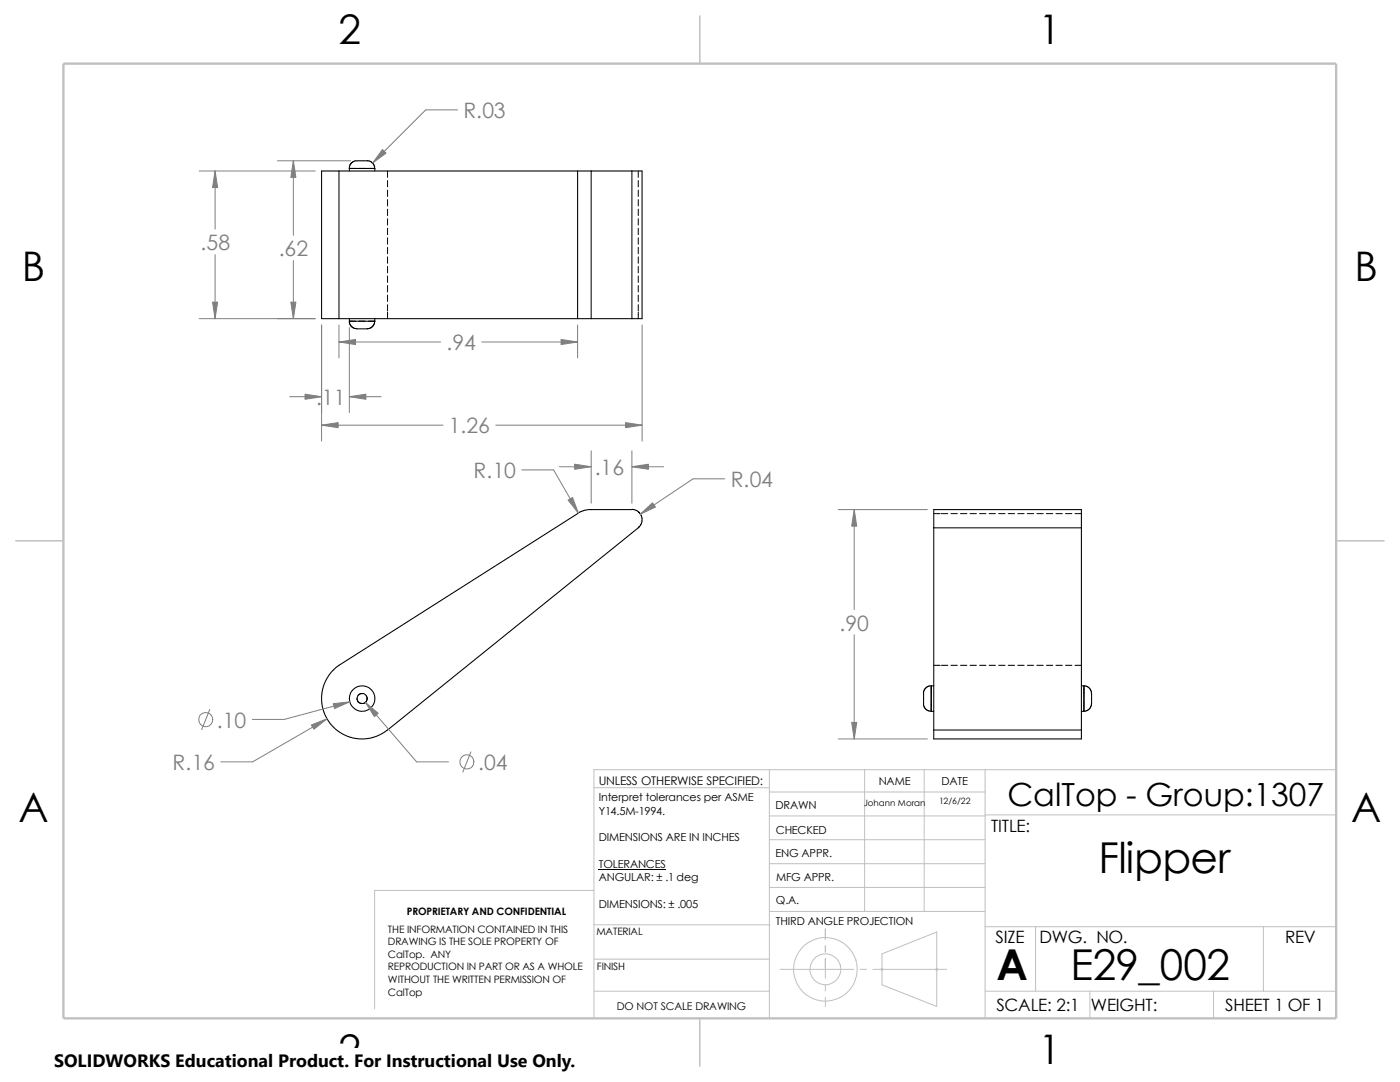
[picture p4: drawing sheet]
<svg xmlns="http://www.w3.org/2000/svg" width="279mm" height="216mm" viewBox="0 0 279 216" stroke-linecap="round" stroke-linejoin="round" font-family="sans-serif">
<g fill="none" stroke="#c0c0c0" stroke-width=".2">
<path d="M118.5 157.2h35M153.5 153.6v49.6M153.5 158h43.1M172.6 153.6v28.3M184.4 153.6v28.3M196.6 153.6v49.6M266.7 153.6h-148.2v49.6M118.5 177.7h-43.7v23.6M153.5 167.6h43.1M153.5 162.8h43.1M153.5 172.3h43.1M153.5 177.1h43.1"/>
<path d="M196.6 162.6h70.1M118.5 197.8h35M118.5 191.4h35M118.5 184.5h35.1M153.6 181.9h43M155.7 193.4h14.7M164.7 185.3v2.2M164.7 188.7v1.3M164.7 191.3v3.9M164.7 196.5v1.2M164.7 199v1.8M171.7 193.4h1.2"/>
<path d="M174.2 193.4h14.7M175.9 193.3l.3 .3M176 190.3l10.9-4.3v14.8l-10.9-4.3zM176.1 193.3l-.2 .3M186.8 193.3l.3 .3M187.1 193.3l-.3 .3M196.6 197.8h70.1M196.6 184.9h70.1M206.7 184.9v12.9M217.5 197.8v5.4M242.2 197.8v5.4M252.1 184.9v12.9"/>
<circle cx="164.7" cy="193.4" r="3.1"/>
<circle cx="164.7" cy="193.4" r="6.4"/>
</g>
<path d="M139.7 3.2v9.5M3.1 107.9h9.6M266.7 107.9h9.5M139.7 203.2v9.5" fill="none" stroke="#c0c0c0" stroke-width=".21"/>
<path d="M12.7 12.7h254v190.5h-254z" fill="none" stroke="#c0c0c0" stroke-width=".47"/>
<g fill="none" stroke="#000" stroke-width=".2">
<path d="M69.7 33.6h1.3M71.6 33.6h1.3M73.5 33.6h1.3M77.3 34.1v1.3M77.3 36v1.3M77.3 37.9v1.3M77.3 39.8v1.3M127.4 34.1v1.3M127.4 36v1.3M127.4 37.9v1.3M127.4 39.8v1.3M77.3 41.7v1.3"/>
<path d="M77.3 43.6v1.3M77.3 45.6v1.2M77.3 47.5v1.2M77.3 49.4v1.2M77.3 51.3v1.2M77.3 53.2v1.2M77.3 55.1v1.2M77.3 57v1.3M77.3 58.9v1.3M127.4 41.7v1.3M127.4 43.6v1.3M127.4 45.6v1.2"/>
<path d="M127.4 47.5v1.2M127.4 49.4v1.2M127.4 51.3v1.2M127.4 53.2v1.2M127.4 55.1v1.2M127.4 57v1.3M127.4 58.9v1.3M69.7 64.1h1.3M71.6 64.1h1.3M73.5 64.1h1.3M77.3 60.8v1.3M77.3 62.3v1.3"/>
<path d="M127.4 60.8v1.3M127.4 62.3v1.3M186.4 102.5h1.2M187.9 102.5h1.2M189.8 102.5h1.3M191.7 102.5h1.3M193.6 102.5h1.3M195.5 102.5h1.3M197.4 102.5h1.3M199.3 102.5h1.3M201.2 102.5h1.3M203.1 102.5h1.3"/>
<path d="M205 102.5h1.3M206.9 102.5h1.3M208.8 102.5h1.3M210.7 102.5h1.3M212.6 102.5h1.3M214.5 102.5h1.3M71.2 139.4l.3 .7 .4 .2M72.6 138.4a1.09 1.09 0 0 0-1.1 .4M73.1 138.8a.98 .98 0 0 1-.5 1.5M185.8 136.9v5M186.4 132.8h1.2M187.9 132.8h1.2"/>
<path d="M189.8 132.8h1.3M191.7 132.8h1.3M193.6 132.8h1.3M195.5 132.8h1.3M197.4 132.8h1.3M199.3 132.8h1.3M201.2 132.8h1.3M203.1 132.8h1.3M205 132.8h1.3M206.9 132.8h1.3M208.8 132.8h1.3M210.7 132.8h1.3"/>
<path d="M212.6 132.8h1.3M214.5 132.8h1.3M216.3 136.9v5M71.9 140.3h.1M119.5 173.4h13.4"/>
</g>
<g fill="none" stroke="#000" stroke-width=".21">
<path d="M67.6 34.1h47.7M67.6 34.1v29.5M67.6 34.1h-3.4v29.5h3.4M69.7 33.6h5.1M69.7 33.6v.5M73.3 32.1l-2.7 .1-.7 .6-.2 .8M73.3 32l.7 .3 .5 .4 .3 .9M74.8 33.6v.5M115.3 34.1v29.5M115.3 34.1h2.7M118 34.1v29.5M118 34.1h8.1"/>
<path d="M126.1 34.1h2v29.5h-2M126.1 34.1v29.5M67.6 63.6h47.7M69.7 64.1l.1 .6 .5 .6 1 .3 2.6-.1 .7-.6 .2-.8M69.7 64.1h5.1M69.7 63.6v.5M74.8 63.6v.5M115.3 63.6h2.7M118 63.6h8.1M126.1 101.7h-8.8l-1 .2-1.1 .5M126.1 101.6l1.2 .4 .4 .4 .3 .6 .1 1.2-.3 .7-.4 .4-50.1 40.4-1.9 1.1-1.2 .4-1.4 .2h-1.5l-1.8-.4-1.3-.7-1.2-.8-1-1-1.2-2-.4-1.2-.2-1.4v-1.5l.4-1.8 .7-1.3 .8-1.1 1-1.1 48.2-30.6M186.4 105.3v-3.6h29.4v3.6"/>
<path d="M186.4 105.3h29.4M186.4 105.3v40.4M215.8 105.3v40.4M184.3 138.4l.1 2.6 .6 .7 .8 .2M185.8 136.9h.6M185.8 136.9h-.3l-.6 .2-.5 .6-.1 .7M185.8 136.9v5M215.8 136.9h.5v5M216.3 136.8l.9 .3 .5 .7 .1 2.6-.2 .9-.5 .4-.8 .2M185.8 141.9h.6M186.4 145.7v1.7h29.4v-1.7M186.4 145.7h29.4"/>
<path d="M215.8 141.9h.5"/>
<circle cx="72.3" cy="139.4" r="1.01"/>
<circle cx="72.3" cy="139.4" r="2.54"/>
</g>
<g fill="none" stroke="#808080" stroke-width=".2">
<path d="M39.8 34.1h23.1M42.9 34.1v11.6M55.4 32.1h14.6M58.5 32.1v14.8M91.3 21.9h-6.3l-10.6 10.6M42.9 50.8v12.8M58.5 52v11.6M39.8 63.6h23.1M57.8 79.2h6.4M64.2 64.9v23.1M67.6 64.9v6.5M67.6 68.2h20.3"/>
<path d="M69.7 65.4v16.9M69.7 79.2h6.4M96.1 68.2h19.2M115.3 64.9v6.5M128.1 64.9v23.1M64.2 84.8h24.2M98.9 84.8h29.2M104.1 93.8h6.4l4.9 8.6M111.6 93.1h6.4M118 90v10.4M126.1 90v10.4M126.1 93.1h6.4"/>
<path d="M144.7 95.5h-6.4l-10.5 7.1M167.3 101.7h17.8M170.5 101.7v19.9M170.5 126.7v20.7M41.9 141.6l-1.6 4M65.3 143.4l-14.9 8.6h-6.3M69.8 140l-13.1 3.6h-6.3M72.9 140.2l10.2 11.8h6.4M94 150l-1.6 4.1M167.3 147.4h17.8"/>
<circle cx="41" cy="143.6" r="1.41"/>
<circle cx="93.2" cy="152" r="1.41"/>
</g>
<g fill="#808080" stroke="#808080" stroke-width=".2">
<path d="M42.4 60.3h1l-.5 3.3z"/>
<path d="M42.9 34.1l.5 3.3h-1z"/>
<path d="M112 67.7l3.3 .5-3.3 .5z"/>
<path d="M67.6 68.2l3.4-.5v1z"/>
<path d="M76.3 29.8l.7 .8-2.6 1.9z"/>
<path d="M58.5 32.1l.6 3.3h-1.1z"/>
<path d="M58 60.3h1.1l-.6 3.3z"/>
<path d="M64.2 84.8l3.3-.5v1z"/>
<path d="M124.8 84.3l3.3 .5-3.3 .5z"/>
<path d="M60.9 78.7l3.3 .5-3.3 .5z"/>
<path d="M69.7 79.2l3.3-.5v1z"/>
<path d="M170 144.1h1l-.5 3.3z"/>
<path d="M170.5 101.7l.5 3.3h-1z"/>
<path d="M113.4 99.8l.9-.5 1.1 3.1z"/>
<path d="M62.1 144.7l3.2-1.3-2.6 2.1z"/>
<path d="M66.5 140.4l3.3-.4-3 1.4z"/>
<path d="M72.9 140.2l2.6 2.1-.8 .7z"/>
<path d="M127.8 102.6l2.4-2.3 .6 .9z"/>
<path d="M126.1 93.1l3.3-.5v1z"/>
<path d="M114.7 92.6l3.3 .5-3.3 .5z"/>
</g>
<path d="M10.8 209.2h104.1v6.7h-104.1z" fill="#fff"/>
<g font-size="8.5">
<text x="219.2" y="174.1">Flipper</text>
<text x="198.8" y="195.5">A</text>
<text x="213.7" y="195.5">E29_002</text>
</g>
<g font-size="8.1">
<text x="67.6" y="8.8">2</text>
<text x="207.3" y="8.8">1</text>
<text x="4.4" y="56.1">B</text>
<text x="270.3" y="56.1">B</text>
<text x="3.7" y="164.1">A</text>
<text x="269.6" y="164.1">A</text>
<text x="67.6" y="212.3">2</text>
<text x="207.3" y="212.3">1</text>
</g>
<text font-size="6.4" x="201" y="160.9">CalTop - Group:1307</text>
<g font-size="4.2" fill="#808080">
<text x="92.5" y="23.6">R.03</text>
<text x="40" y="50">.58</text>
<text x="55.6" y="51.1">.62</text>
<text x="89.1" y="69.9">.94</text>
<text x="63.1" y="80.8">.11</text>
<text x="89.6" y="86.5">1.26</text>
<text x="94.5" y="95.5">R.10</text>
<text x="118.7" y="94.8">.16</text>
<text x="145.8" y="97.2">R.04</text>
<text x="167.5" y="125.8">.90</text>
<text x="43.3" y="145.2">.10</text>
<text x="34.4" y="153.7">R.16</text>
<text x="95.5" y="153.7">.04</text>
</g>
<text font-size="3.6" x="10.8" y="213">SOLIDWORKS Educational Product. For Instructional Use Only.</text>
<g font-size="3.4">
<text x="197.8" y="166">TITLE:</text>
<text x="198.7" y="188.1">SIZE</text>
<text x="207.5" y="188.1">DWG. NO.</text>
<text x="256.5" y="188.2">REV</text>
<text x="198.8" y="201.7">SCALE: 2:1</text>
<text x="217.7" y="201.8">WEIGHT:</text>
<text x="244.5" y="201.7">SHEET 1 OF 1</text>
</g>
<text font-size="2.4" x="119.5" y="156.6">UNLESS OTHERWISE SPECIFIED:</text>
<g font-size="2.2">
<text x="119.5" y="159.9">Interpret tolerances per ASME</text>
<text x="154.8" y="161.5">DRAWN</text>
<text x="175.4" y="156.7">NAME</text>
<text x="187.9" y="156.7">DATE</text>
<text x="119.5" y="167.9">DIMENSIONS ARE IN INCHES</text>
<text x="119.5" y="162.6">Y14.5M-1994.</text>
<text x="154.8" y="166.3">CHECKED</text>
<text x="119.5" y="173.1">TOLERANCES</text>
<text x="154.8" y="171">ENG APPR.</text>
<text x="119.5" y="175.8">ANGULAR: ± .1 deg</text>
<text x="154.9" y="175.7">MFG APPR.</text>
<text x="119.5" y="181.1">DIMENSIONS: ± .005</text>
<text x="154.9" y="184.7">THIRD ANGLE PROJECTION</text>
<text x="154.9" y="180.5">Q.A.</text>
</g>
<text font-size="2.1" x="123.1" y="201.6">DO NOT SCALE DRAWING</text>
<g font-size="2">
<text x="81.2" y="182.5">PROPRIETARY AND CONFIDENTIAL</text>
<text x="77.4" y="186.1">THE INFORMATION CONTAINED IN THIS</text>
<text x="77.4" y="188.6">DRAWING IS THE SOLE PROPERTY OF</text>
<text x="77.4" y="191.1">CalTop. ANY</text>
<text x="119" y="186.6">MATERIAL</text>
<text x="77.4" y="193.6">REPRODUCTION IN PART OR AS A WHOLE</text>
<text x="77.4" y="196.2">WITHOUT THE WRITTEN PERMISSION OF</text>
<text x="119.1" y="193.5">FINISH</text>
<text x="77.4" y="198.7">CalTop</text>
</g>
<g font-size="1.7">
<text x="172.4" y="160.7">Johann Moran</text>
<text x="187.4" y="160.5">12/6/22</text>
</g>
</svg>
